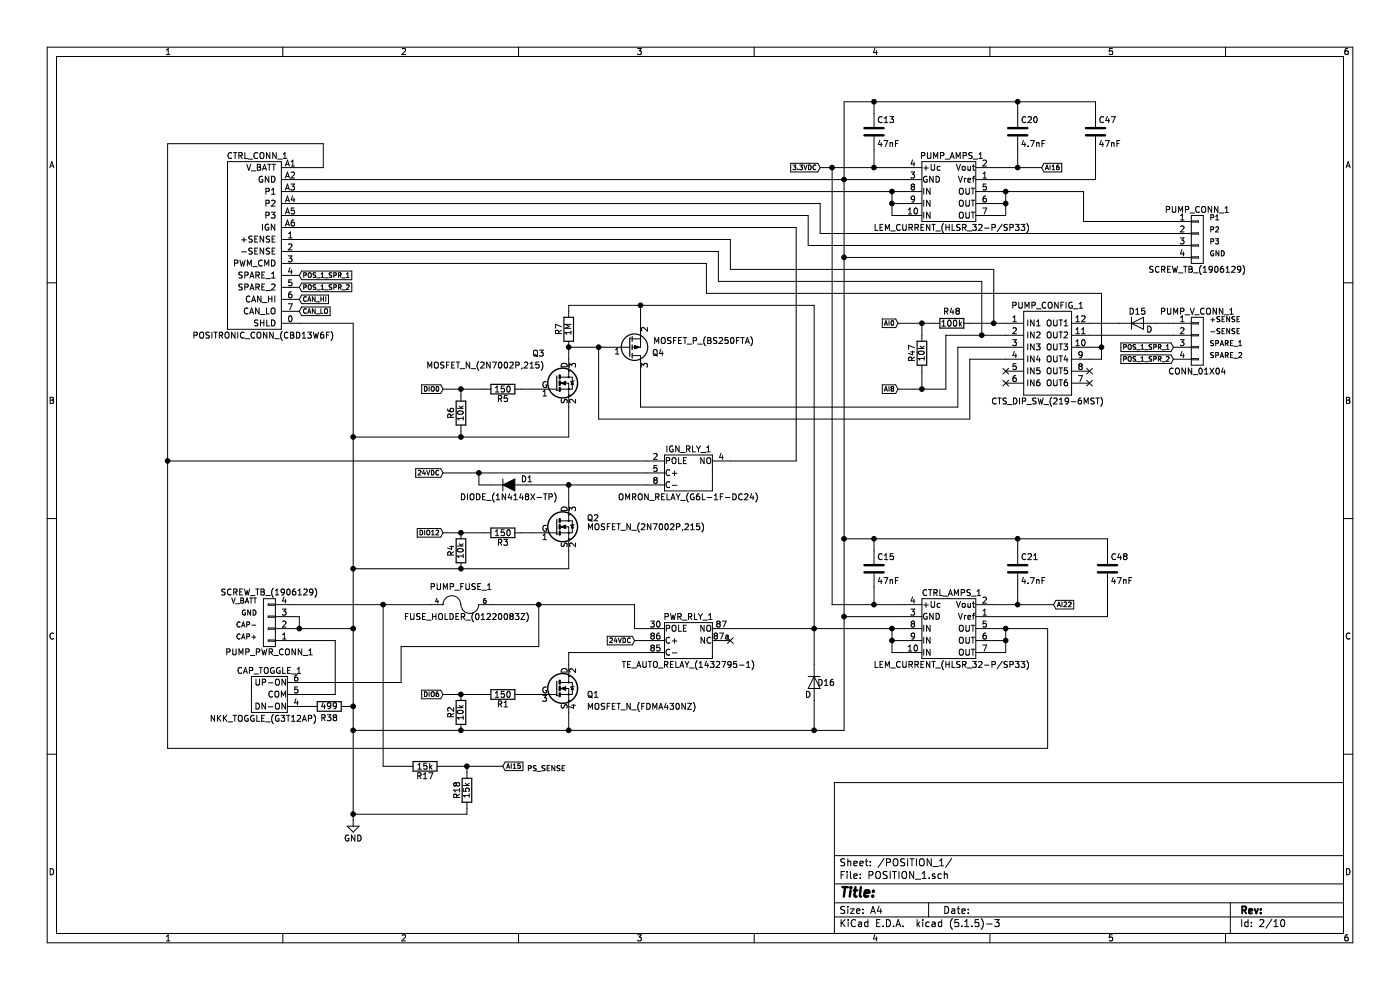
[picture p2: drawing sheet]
EESchema Schematic File Version 4
LIBS:Smart Tank Motherboard-cache
EELAYER 29 0
EELAYER END
$Descr A4 11693 8268
encoding utf-8
Sheet 2 10
Title ""
Date ""
Rev ""
Comp ""
Comment1 ""
Comment2 ""
Comment3 ""
Comment4 ""
$EndDescr
$Comp
L Smart-Tank-Motherboard-rescue:R R1
U 1 1
P 4200 5800
F 0 "R1" V 4280 5800 50  0000 C CNN
F 1 "150" V 4200 5800 50  0000 C CNN
F 2 "Resistors_SMD:R_1206" V 4130 5800 50  0001 C CNN
F 3 "" H 4200 5800 50  0000 C CNN
	1    4200 5800
	0    1    1    0   
$EndComp
$Comp
L Smart-Tank-Motherboard-rescue:R R2
U 1 1
P 3850 5950
F 0 "R2" V 3930 5950 50  0000 C CNN
F 1 "10k" V 3850 5950 50  0000 C CNN
F 2 "Resistors_SMD:R_1206" V 3780 5950 50  0001 C CNN
F 3 "" H 3850 5950 50  0000 C CNN
	1    3850 5950
	-1   0    0    1   
$EndComp
$Comp
L Smart-Tank-Motherboard-rescue:SCREW_TB_(1906129) PUMP_PWR_CONN_1
U 1 1
P 2250 5200
F 0 "PUMP_PWR_CONN_1" H 2250 5450 50  0000 C CNN
F 1 "SCREW_TB_(1906129)" H 2250 4950 50  0000 C CNN
F 2 "Smart_Tank:PHNX_TB_SCREW_4_POS_(1906129)" H 2150 5350 50  0001 C CNN
F 3 "" H 2250 5450 50  0000 C CNN
F 4 " " H 2350 5550 60  0000 C CNN "Description"
	1    2250 5200
	-1   0    0    1   
$EndComp
Text Notes 2150 5050 2    43   ~ 0
V_BATT
Text Notes 2150 5150 2    43   ~ 0
GND\n
Text Notes 2150 5250 2    43   ~ 0
CAP-
Text Notes 2150 5350 2    43   ~ 0
CAP+
$Comp
L Smart-Tank-Motherboard-rescue:GND #PWR03
U 1 1
P 2950 6850
F 0 "#PWR03" H 2950 6600 50  0001 C CNN
F 1 "GND" H 2950 6700 50  0000 C CNN
F 2 "" H 2950 6850 50  0000 C CNN
F 3 "" H 2950 6850 50  0000 C CNN
	1    2950 6850
	1    0    0    -1  
$EndComp
$Comp
L Smart-Tank-Motherboard-rescue:SCREW_TB_(1906129) PUMP_CONN_1
U 1 1
P 10000 2000
F 0 "PUMP_CONN_1" H 10000 2250 50  0000 C CNN
F 1 "SCREW_TB_(1906129)" H 10000 1750 50  0000 C CNN
F 2 "Smart_Tank:PHNX_TB_SCREW_4_POS_(1906129)" H 9900 2150 50  0001 C CNN
F 3 "" H 10000 2250 50  0000 C CNN
F 4 " " H 10100 2350 60  0000 C CNN "Description"
	1    10000 2000
	1    0    0    -1  
$EndComp
Text Notes 10100 1850 0    43   ~ 0
P1
Text Notes 10100 1950 0    43   ~ 0
P2
Text Notes 10100 2050 0    43   ~ 0
P3
Text Notes 10100 2150 0    43   ~ 0
GND
$Comp
L Smart-Tank-Motherboard-rescue:POSITRONIC_CONN_(CBD13W6F) CTRL_CONN_1
U 1 1
P 2150 1950
F 0 "CTRL_CONN_1" H 2150 2600 50  0000 C CNN
F 1 "POSITRONIC_CONN_(CBD13W6F)" H 2200 1100 50  0000 C CNN
F 2 "Smart_Tank:POSITRONIC_D-SUB_(CBD13W6F35S600X_AA)" H 2150 1950 50  0001 C CNN
F 3 "" H 2150 1950 50  0000 C CNN
	1    2150 1950
	1    0    0    -1  
$EndComp
$Comp
L Smart-Tank-Motherboard-rescue:MOSFET_N_(FDMA430NZ) Q1
U 1 1
P 4650 5750
AR Path="/57892A66" Ref="Q1"  Part="1" 
AR Path="/57891987/57892A66" Ref="Q1"  Part="1" 
F 0 "Q1" H 4900 5700 50  0000 L CNN
F 1 "MOSFET_N_(FDMA430NZ)" H 4900 5600 50  0000 L CNN
F 2 "Smart_Tank:MOSFET_N_(FDMA430NZ)" H 4900 5675 50  0001 L CIN
F 3 "" H 4650 5750 50  0000 L CNN
	1    4650 5750
	1    0    0    -1  
$EndComp
$Comp
L Smart-Tank-Motherboard-rescue:TE_AUTO_RELAY_(1432795-1) PWR_RLY_1
U 1 1
P 5650 5450
F 0 "PWR_RLY_1" H 5750 5750 50  0000 C CNN
F 1 "TE_AUTO_RELAY_(1432795-1)" H 5750 5350 50  0000 C CNN
F 2 "Smart_Tank:TE_AUTO_RELAY_SOCKET_(VCF4-1000)" H 5650 4250 50  0001 C CNN
F 3 "" H 5650 4250 50  0000 C CNN
	1    5650 5450
	1    0    0    -1  
$EndComp
Text GLabel 5300 5350 0    39   Input ~ 0
24VDC
Text GLabel 6850 1400 0    39   Input ~ 0
3.3VDC
Text GLabel 3700 5800 0    39   Input ~ 0
DIO6
Text GLabel 8700 1400 2    39   Input ~ 0
AI16
Text GLabel 8800 5050 2    39   Input ~ 0
AI22
$Comp
L Smart-Tank-Motherboard-rescue:OMRON_RELAY_(G6L-1F-DC24) IGN_RLY_1
U 1 1
P 5650 4050
F 0 "IGN_RLY_1" H 5750 4350 50  0000 C CNN
F 1 "OMRON_RELAY_(G6L-1F-DC24)" H 5750 3950 50  0000 C CNN
F 2 "Smart_Tank:OMRON_RELAY_1A_(G6L-1F-DC24)" H 5650 2850 50  0001 C CNN
F 3 "" H 5650 2850 50  0000 C CNN
	1    5650 4050
	1    0    0    -1  
$EndComp
$Comp
L Smart-Tank-Motherboard-rescue:MOSFET_N_(2N7002P,215) Q2
U 1 1
P 4650 4400
F 0 "Q2" H 4900 4475 50  0000 L CNN
F 1 "MOSFET_N_(2N7002P,215)" H 4900 4400 50  0000 L CNN
F 2 "TO_SOT_Packages_SMD:SOT-23" H 4900 4325 50  0001 L CIN
F 3 "" H 4650 4400 50  0000 L CNN
	1    4650 4400
	1    0    0    -1  
$EndComp
$Comp
L Smart-Tank-Motherboard-rescue:R R3
U 1 1
P 4200 4450
F 0 "R3" V 4280 4450 50  0000 C CNN
F 1 "150" V 4200 4450 50  0000 C CNN
F 2 "Resistors_SMD:R_1206" V 4130 4450 50  0001 C CNN
F 3 "" H 4200 4450 50  0000 C CNN
	1    4200 4450
	0    1    1    0   
$EndComp
$Comp
L Smart-Tank-Motherboard-rescue:R R4
U 1 1
P 3850 4600
F 0 "R4" V 3930 4600 50  0000 C CNN
F 1 "10k" V 3850 4600 50  0000 C CNN
F 2 "Resistors_SMD:R_1206" V 3780 4600 50  0001 C CNN
F 3 "" H 3850 4600 50  0000 C CNN
	1    3850 4600
	-1   0    0    1   
$EndComp
Text GLabel 3700 4450 0    39   Input ~ 0
DIO12
Text GLabel 3700 3950 0    39   Input ~ 0
24VDC
Text GLabel 2500 2500 2    39   Input ~ 0
CAN_HI
Text GLabel 2500 2600 2    39   Input ~ 0
CAN_LO
$Comp
L Smart-Tank-Motherboard-rescue:DIODE_(1N4148X-TP) D1
U 1 1
P 4250 4050
F 0 "D1" H 4400 4100 50  0000 C CNN
F 1 "DIODE_(1N4148X-TP)" H 4250 3950 50  0000 C CNN
F 2 "Diodes_SMD:SOD-523" H 4250 4050 50  0001 C CNN
F 3 "" H 4250 4050 50  0000 C CNN
	1    4250 4050
	1    0    0    -1  
$EndComp
Text GLabel 2500 2300 2    39   Input ~ 0
POS_1_SPR_1
Text GLabel 2500 2400 2    39   Input ~ 0
POS_1_SPR_2
$Comp
L Smart-Tank-Motherboard-rescue:MOSFET_N_(2N7002P,215) Q3
U 1 1
P 4650 3200
F 0 "Q3" H 4550 3450 50  0000 R CNN
F 1 "MOSFET_N_(2N7002P,215)" H 4550 3350 50  0000 R CNN
F 2 "TO_SOT_Packages_SMD:SOT-23" H 4900 3125 50  0001 L CIN
F 3 "" H 4650 3200 50  0000 L CNN
	1    4650 3200
	1    0    0    -1  
$EndComp
$Comp
L Smart-Tank-Motherboard-rescue:MOSFET_P_(BS250FTA) Q4
U 1 1
P 5250 2900
F 0 "Q4" H 5550 2950 50  0000 R CNN
F 1 "MOSFET_P_(BS250FTA)" H 6300 2850 50  0000 R CNN
F 2 "TO_SOT_Packages_SMD:SOT-23" H 5450 3000 50  0001 C CNN
F 3 "" H 5250 2900 50  0000 C CNN
	1    5250 2900
	1    0    0    1   
$EndComp
$Comp
L Smart-Tank-Motherboard-rescue:R R5
U 1 1
P 4200 3250
F 0 "R5" V 4280 3250 50  0000 C CNN
F 1 "150" V 4200 3250 50  0000 C CNN
F 2 "Resistors_SMD:R_1206" V 4130 3250 50  0001 C CNN
F 3 "" H 4200 3250 50  0000 C CNN
	1    4200 3250
	0    1    1    0   
$EndComp
$Comp
L Smart-Tank-Motherboard-rescue:R R7
U 1 1
P 4750 2750
F 0 "R7" V 4830 2750 50  0000 C CNN
F 1 "1M" V 4750 2750 50  0000 C CNN
F 2 "Resistors_SMD:R_1206" V 4680 2750 50  0001 C CNN
F 3 "" H 4750 2750 50  0000 C CNN
	1    4750 2750
	-1   0    0    1   
$EndComp
Text GLabel 3700 3250 0    39   Input ~ 0
DIO0
$Comp
L Smart-Tank-Motherboard-rescue:R R6
U 1 1
P 3850 3450
F 0 "R6" V 3930 3450 50  0000 C CNN
F 1 "10k" V 3850 3450 50  0000 C CNN
F 2 "Resistors_SMD:R_1206" V 3780 3450 50  0001 C CNN
F 3 "" H 3850 3450 50  0000 C CNN
	1    3850 3450
	-1   0    0    1   
$EndComp
NoConn ~ 6100 5350
$Comp
L Smart-Tank-Motherboard-rescue:R R17
U 1 1
P 3550 6400
F 0 "R17" V 3630 6400 50  0000 C CNN
F 1 "15k" V 3550 6400 50  0000 C CNN
F 2 "Resistors_SMD:R_1206" V 3480 6400 50  0001 C CNN
F 3 "" H 3550 6400 50  0000 C CNN
	1    3550 6400
	0    1    1    0   
$EndComp
$Comp
L Smart-Tank-Motherboard-rescue:R R18
U 1 1
P 3900 6600
F 0 "R18" V 3980 6600 50  0000 C CNN
F 1 "15k" V 3900 6600 50  0000 C CNN
F 2 "Resistors_SMD:R_1206" V 3830 6600 50  0001 C CNN
F 3 "" H 3900 6600 50  0000 C CNN
	1    3900 6600
	-1   0    0    1   
$EndComp
Text GLabel 4200 6400 2    39   Input ~ 0
AI15
Text Notes 4400 6450 0    43   ~ 0
PS_SENSE
$Comp
L Smart-Tank-Motherboard-rescue:C C20
U 1 1
P 8500 1100
F 0 "C20" H 8525 1200 50  0000 L CNN
F 1 "4.7nF" H 8525 1000 50  0000 L CNN
F 2 "Capacitors_SMD:C_1206" H 8538 950 50  0001 C CNN
F 3 "" H 8500 1100 50  0000 C CNN
	1    8500 1100
	1    0    0    -1  
$EndComp
$Comp
L Smart-Tank-Motherboard-rescue:C C13
U 1 1
P 7300 1100
F 0 "C13" H 7325 1200 50  0000 L CNN
F 1 "47nF" H 7325 1000 50  0000 L CNN
F 2 "Capacitors_SMD:C_1206" H 7338 950 50  0001 C CNN
F 3 "" H 7300 1100 50  0000 C CNN
	1    7300 1100
	1    0    0    -1  
$EndComp
$Comp
L Smart-Tank-Motherboard-rescue:C C21
U 1 1
P 8500 4750
F 0 "C21" H 8525 4850 50  0000 L CNN
F 1 "4.7nF" H 8525 4650 50  0000 L CNN
F 2 "Capacitors_SMD:C_1206" H 8538 4600 50  0001 C CNN
F 3 "" H 8500 4750 50  0000 C CNN
	1    8500 4750
	1    0    0    -1  
$EndComp
$Comp
L Smart-Tank-Motherboard-rescue:C C15
U 1 1
P 7300 4750
F 0 "C15" H 7325 4850 50  0000 L CNN
F 1 "47nF" H 7325 4650 50  0000 L CNN
F 2 "Capacitors_SMD:C_1206" H 7338 4600 50  0001 C CNN
F 3 "" H 7300 4750 50  0000 C CNN
	1    7300 4750
	1    0    0    -1  
$EndComp
$Comp
L Smart-Tank-Motherboard-rescue:CTS_DIP_SW_(219-6MST) PUMP_CONFIG_1
U 1 1
P 8750 2950
F 0 "PUMP_CONFIG_1" H 8750 3350 50  0000 C CNN
F 1 "CTS_DIP_SW_(219-6MST)" H 8750 2550 50  0000 C CNN
F 2 "Smart_Tank:CST_DIP_SW_6-POS_(219-6MST)" H 8550 2100 50  0001 C CNN
F 3 "" H 8550 2100 50  0000 C CNN
	1    8750 2950
	1    0    0    -1  
$EndComp
Text Notes 10100 2700 0    43   ~ 0
+SENSE
Text Notes 10100 2800 0    43   ~ 0
-SENSE
NoConn ~ 9100 3100
NoConn ~ 9100 3200
NoConn ~ 8400 3100
NoConn ~ 8400 3200
$Comp
L Smart-Tank-Motherboard-rescue:R R47
U 1 1
P 7700 2950
F 0 "R47" V 7780 2950 50  0000 C CNN
F 1 "10k" V 7700 2950 50  0000 C CNN
F 2 "Resistors_SMD:R_1206" V 7630 2950 50  0001 C CNN
F 3 "" H 7700 2950 50  0000 C CNN
	1    7700 2950
	-1   0    0    1   
$EndComp
$Comp
L Smart-Tank-Motherboard-rescue:R R48
U 1 1
P 7950 2700
F 0 "R48" V 7850 2700 50  0000 C CNN
F 1 "100k" V 7950 2700 50  0000 C CNN
F 2 "Resistors_SMD:R_1206" V 7880 2700 50  0001 C CNN
F 3 "" H 7950 2700 50  0000 C CNN
	1    7950 2700
	0    1    1    0   
$EndComp
Text GLabel 7500 2700 0    39   Input ~ 0
AI0
Text GLabel 7500 3250 0    39   Input ~ 0
AI8
$Comp
L Smart-Tank-Motherboard-rescue:D D15
U 1 1
P 9500 2700
F 0 "D15" H 9500 2800 50  0000 C CNN
F 1 "D" H 9600 2650 50  0000 C CNN
F 2 "Diodes_SMD:SOD-123" H 9500 2700 50  0001 C CNN
F 3 "" H 9500 2700 50  0000 C CNN
	1    9500 2700
	1    0    0    -1  
$EndComp
$Comp
L Smart-Tank-Motherboard-rescue:FUSE_HOLDER_(01220083Z) PUMP_FUSE_1
U 1 1
P 3850 5050
AR Path="/57892A23" Ref="PUMP_FUSE_1"  Part="1" 
AR Path="/57891987/57892A23" Ref="PUMP_FUSE_1"  Part="1" 
F 0 "PUMP_FUSE_1" H 3850 5200 50  0000 C CNN
F 1 "FUSE_HOLDER_(01220083Z)" H 3900 4950 50  0000 C CNN
F 2 "Smart_Tank:FUSE_HOLDER_(01220083Z)" H 3850 5050 50  0001 C CNN
F 3 "" H 3850 5050 50  0000 C CNN
	1    3850 5050
	1    0    0    -1  
$EndComp
$Comp
L Smart-Tank-Motherboard-rescue:LEM_CURRENT_(HLSR_32-P_SP33) PUMP_AMPS_1
U 1 1
P 7800 1600
F 0 "PUMP_AMPS_1" H 7950 1900 50  0000 C CNN
F 1 "LEM_CURRENT_(HLSR_32-P/SP33)" H 7950 1300 50  0000 C CNN
F 2 "Smart_Tank:LEM_CURRENT_(HLSR_32-P-SP33)" H 7800 400 50  0001 C CNN
F 3 "" H 7800 400 50  0000 C CNN
	1    7800 1600
	1    0    0    -1  
$EndComp
$Comp
L Smart-Tank-Motherboard-rescue:LEM_CURRENT_(HLSR_32-P_SP33) CTRL_AMPS_1
U 1 1
P 7800 5250
F 0 "CTRL_AMPS_1" H 7950 5550 50  0000 C CNN
F 1 "LEM_CURRENT_(HLSR_32-P/SP33)" H 7950 4950 50  0000 C CNN
F 2 "Smart_Tank:LEM_CURRENT_(HLSR_32-P-SP33)" H 7800 4050 50  0001 C CNN
F 3 "" H 7800 4050 50  0000 C CNN
	1    7800 5250
	1    0    0    -1  
$EndComp
$Comp
L Smart-Tank-Motherboard-rescue:C C47
U 1 1
P 9150 1100
F 0 "C47" H 9175 1200 50  0000 L CNN
F 1 "47nF" H 9175 1000 50  0000 L CNN
F 2 "Capacitors_SMD:C_1206" H 9188 950 50  0001 C CNN
F 3 "" H 9150 1100 50  0000 C CNN
	1    9150 1100
	1    0    0    -1  
$EndComp
$Comp
L Smart-Tank-Motherboard-rescue:C C48
U 1 1
P 9250 4750
F 0 "C48" H 9275 4850 50  0000 L CNN
F 1 "47nF" H 9275 4650 50  0000 L CNN
F 2 "Capacitors_SMD:C_1206" H 9288 4600 50  0001 C CNN
F 3 "" H 9250 4750 50  0000 C CNN
	1    9250 4750
	1    0    0    -1  
$EndComp
$Comp
L Smart-Tank-Motherboard-rescue:NKK_TOGGLE_(G3T12AP) CAP_TOGGLE_1
U 1 1
P 2250 5800
F 0 "CAP_TOGGLE_1" H 2250 6000 50  0000 C CNN
F 1 "NKK_TOGGLE_(G3T12AP)" H 2200 5600 50  0000 C CNN
F 2 "Smart_Tank:NKK_TOGGLE_(G3T12AP)" H 2250 4600 50  0001 C CNN
F 3 "" H 2250 4600 50  0000 C CNN
	1    2250 5800
	1    0    0    -1  
$EndComp
$Comp
L Smart-Tank-Motherboard-rescue:D D16
U 1 1
P 6800 5700
F 0 "D16" V 6800 5800 50  0000 C CNN
F 1 "D" V 6900 5650 50  0000 C CNN
F 2 "Diodes_SMD:D_SOD-123" H 6800 5700 50  0001 C CNN
F 3 "" H 6800 5700 50  0000 C CNN
	1    6800 5700
	0    1    1    0   
$EndComp
$Comp
L Smart-Tank-Motherboard-rescue:R R38
U 1 1
P 2750 5900
F 0 "R38" V 2650 5900 50  0000 C CNN
F 1 "499" V 2750 5900 50  0000 C CNN
F 2 "Resistors_SMD:R_1206" V 2680 5900 50  0001 C CNN
F 3 "" H 2750 5900 50  0000 C CNN
	1    2750 5900
	0    -1   -1   0   
$EndComp
Wire Wire Line
	2450 5050 3600 5050
Wire Wire Line
	6100 5250 7550 5250
Wire Wire Line
	7050 5150 7550 5150
Wire Wire Line
	7050 6100 7050 850 
Wire Wire Line
	2500 1500 7550 1500
Wire Wire Line
	2500 1600 7550 1600
Wire Wire Line
	8750 5250 8750 6250
Wire Wire Line
	1400 1200 1400 6250
Wire Wire Line
	1400 1200 2700 1200
Wire Wire Line
	2700 1200 2700 1400
Wire Wire Line
	2700 1400 2500 1400
Wire Wire Line
	8300 5250 8750 5250
Connection ~ 7050 1500
Connection ~ 7050 5150
Wire Wire Line
	8300 1600 9050 1600
Wire Wire Line
	2500 1700 6850 1700
Wire Wire Line
	2500 1800 6750 1800
Wire Wire Line
	6750 1800 6750 2050
Wire Wire Line
	6750 2050 9800 2050
Wire Wire Line
	7050 2150 9800 2150
Connection ~ 7050 2150
Wire Wire Line
	2450 5150 2500 5150
Wire Wire Line
	2500 5150 2500 5250
Connection ~ 2500 5250
Connection ~ 4500 5050
Wire Wire Line
	5400 5250 5300 5250
Connection ~ 4750 6100
Wire Wire Line
	5400 5450 4750 5450
Wire Wire Line
	4750 5450 4750 5550
Wire Wire Line
	4750 6100 4750 5950
Wire Wire Line
	3700 5800 4050 5800
Wire Wire Line
	4350 5800 4450 5800
Wire Wire Line
	5300 5350 5400 5350
Wire Wire Line
	6850 1400 7550 1400
Wire Wire Line
	6950 5050 7550 5050
Wire Wire Line
	6950 1400 6950 5050
Connection ~ 6950 1400
Wire Wire Line
	5300 5250 5300 5050
Wire Wire Line
	2950 2700 2950 6850
Connection ~ 3850 5800
Wire Wire Line
	6650 3850 6100 3850
Wire Wire Line
	6650 1900 6650 3850
Wire Wire Line
	1400 3850 5400 3850
Connection ~ 1400 3850
Wire Wire Line
	5300 5050 4100 5050
Wire Wire Line
	2450 5250 2950 5250
Wire Wire Line
	4400 4050 5400 4050
Connection ~ 2950 5250
Wire Wire Line
	4750 4750 4750 4600
Wire Wire Line
	3700 4450 4050 4450
Wire Wire Line
	4350 4450 4450 4450
Connection ~ 3850 4450
Wire Wire Line
	4750 4050 4750 4200
Wire Wire Line
	3700 3950 5400 3950
Connection ~ 4750 4050
Wire Wire Line
	4100 4050 4000 4050
Wire Wire Line
	4000 4050 4000 3950
Connection ~ 4000 3950
Wire Wire Line
	2500 1900 6650 1900
Wire Wire Line
	6850 1950 9800 1950
Wire Wire Line
	6850 1700 6850 1950
Wire Wire Line
	4350 3250 4450 3250
Wire Wire Line
	4750 2900 4750 3000
Connection ~ 4750 2900
Wire Wire Line
	4750 2550 6800 2550
Wire Wire Line
	6800 2550 6800 5550
Connection ~ 6800 5250
Wire Wire Line
	5350 2700 5350 2550
Connection ~ 5350 2550
Wire Wire Line
	4750 3650 4750 3400
Wire Wire Line
	2950 3650 4750 3650
Connection ~ 2950 4750
Wire Wire Line
	3700 3250 4050 3250
Wire Wire Line
	3850 3600 3850 3650
Connection ~ 3850 3650
Wire Wire Line
	3850 3300 3850 3250
Connection ~ 3850 3250
Wire Wire Line
	3700 6400 4200 6400
Wire Wire Line
	3900 6400 3900 6450
Connection ~ 3900 6400
Wire Wire Line
	2950 6100 7050 6100
Connection ~ 3850 6100
Wire Wire Line
	2950 4750 4750 4750
Connection ~ 3850 4750
Wire Wire Line
	3400 6400 3200 6400
Wire Wire Line
	3200 6400 3200 5050
Connection ~ 3200 5050
Connection ~ 2950 6100
Wire Wire Line
	3900 6750 3900 6800
Wire Wire Line
	3900 6800 2950 6800
Connection ~ 2950 6800
Wire Wire Line
	9050 1600 9050 1850
Wire Wire Line
	9050 1850 9800 1850
Wire Wire Line
	8300 1400 8700 1400
Wire Wire Line
	8500 1250 8500 1400
Connection ~ 8500 1400
Wire Wire Line
	8500 850  8500 950 
Wire Wire Line
	7050 850  9150 850 
Wire Wire Line
	7300 1250 7300 1400
Connection ~ 7300 1400
Wire Wire Line
	8500 4500 8500 4600
Wire Wire Line
	7050 4500 9250 4500
Connection ~ 7050 4500
Wire Wire Line
	8300 5050 8800 5050
Wire Wire Line
	8500 4900 8500 5050
Connection ~ 8500 5050
Wire Wire Line
	7300 4900 7300 5050
Connection ~ 7300 5050
Wire Wire Line
	7300 4600 7300 4500
Connection ~ 7300 4500
Wire Wire Line
	7300 950  7300 850 
Connection ~ 7300 850 
Wire Wire Line
	9800 2800 9100 2800
Wire Wire Line
	8100 2700 8400 2700
Wire Wire Line
	7500 2700 7800 2700
Wire Wire Line
	7700 2700 7700 2800
Wire Wire Line
	7700 3100 7700 3250
Wire Wire Line
	7500 3250 7900 3250
Wire Wire Line
	7900 3250 7900 2800
Wire Wire Line
	7900 2800 8400 2800
Wire Wire Line
	5350 3400 8000 3400
Wire Wire Line
	8000 3400 8000 2900
Wire Wire Line
	8000 2900 8400 2900
Wire Wire Line
	4750 2900 5050 2900
Wire Wire Line
	5000 2900 5000 3500
Wire Wire Line
	5000 3500 8100 3500
Wire Wire Line
	8100 3500 8100 3000
Wire Wire Line
	8100 3000 8400 3000
Connection ~ 5000 2900
Wire Wire Line
	2500 2200 5900 2200
Wire Wire Line
	5900 2200 5900 2450
Wire Wire Line
	5900 2450 9200 2450
Wire Wire Line
	9200 2450 9200 3000
Wire Wire Line
	9200 3000 9100 3000
Wire Wire Line
	9100 2900 9200 2900
Connection ~ 9200 2900
Wire Wire Line
	2500 2100 6000 2100
Wire Wire Line
	6000 2100 6000 2350
Wire Wire Line
	6000 2350 8200 2350
Wire Wire Line
	8200 2350 8200 2800
Connection ~ 8200 2800
Wire Wire Line
	2500 2000 6100 2000
Wire Wire Line
	6100 2000 6100 2250
Wire Wire Line
	6100 2250 8300 2250
Wire Wire Line
	8300 2250 8300 2700
Connection ~ 8300 2700
Connection ~ 7700 2700
Connection ~ 7700 3250
Wire Wire Line
	4750 2600 4750 2550
Wire Wire Line
	9350 2700 9100 2700
Wire Wire Line
	9650 2700 9800 2700
Wire Wire Line
	7550 5350 7450 5350
Wire Wire Line
	7450 5250 7450 5450
Connection ~ 7450 5250
Wire Wire Line
	7450 5450 7550 5450
Connection ~ 7450 5350
Wire Wire Line
	8300 5350 8400 5350
Wire Wire Line
	8400 5250 8400 5450
Connection ~ 8400 5250
Wire Wire Line
	8400 5450 8300 5450
Connection ~ 8400 5350
Wire Wire Line
	7550 1700 7450 1700
Wire Wire Line
	7450 1600 7450 1800
Connection ~ 7450 1600
Wire Wire Line
	7450 1800 7550 1800
Connection ~ 7450 1700
Wire Wire Line
	8300 1700 8400 1700
Wire Wire Line
	8400 1600 8400 1800
Connection ~ 8400 1600
Wire Wire Line
	8400 1800 8300 1800
Connection ~ 8400 1700
Wire Wire Line
	5350 3400 5350 3100
Wire Wire Line
	2500 2700 2950 2700
Connection ~ 2950 3650
Wire Wire Line
	9150 850  9150 950 
Connection ~ 8500 850 
Wire Wire Line
	9150 1250 9150 1500
Wire Wire Line
	9150 1500 8300 1500
Wire Wire Line
	9250 4500 9250 4600
Connection ~ 8500 4500
Wire Wire Line
	9250 4900 9250 5150
Wire Wire Line
	9250 5150 8300 5150
Wire Wire Line
	6800 5850 6800 6100
Connection ~ 6800 6100
Wire Wire Line
	2800 5800 2800 5350
Wire Wire Line
	2800 5350 2450 5350
Wire Wire Line
	3350 5700 3350 5400
Wire Wire Line
	3350 5400 4500 5400
Wire Wire Line
	4500 5400 4500 5050
Wire Wire Line
	1400 6250 8750 6250
Wire Wire Line
	2550 5800 2800 5800
Wire Wire Line
	2550 5700 3350 5700
Wire Wire Line
	2550 5900 2600 5900
Wire Wire Line
	2900 5900 2950 5900
Connection ~ 2950 5900
$Comp
L Smart-Tank-Motherboard-rescue:CONN_01X04 PUMP_V_CONN_1
U 1 1
P 10000 2850
F 0 "PUMP_V_CONN_1" H 10000 3100 50  0000 C CNN
F 1 "CONN_01X04" H 10000 2600 50  0000 C CNN
F 2 "Smart_Tank:PHNX_TB_SCREW_4_POS_(1729144)" H 10000 2850 50  0001 C CNN
F 3 "" H 10000 2850 50  0001 C CNN
	1    10000 2850
	1    0    0    -1  
$EndComp
Text GLabel 9800 2900 0    39   Input ~ 0
POS_1_SPR_1
Text GLabel 9800 3000 0    39   Input ~ 0
POS_1_SPR_2
Text Notes 10100 2900 0    43   ~ 0
SPARE_1
Text Notes 10100 3000 0    43   ~ 0
SPARE_2
$EndSCHEMATC
